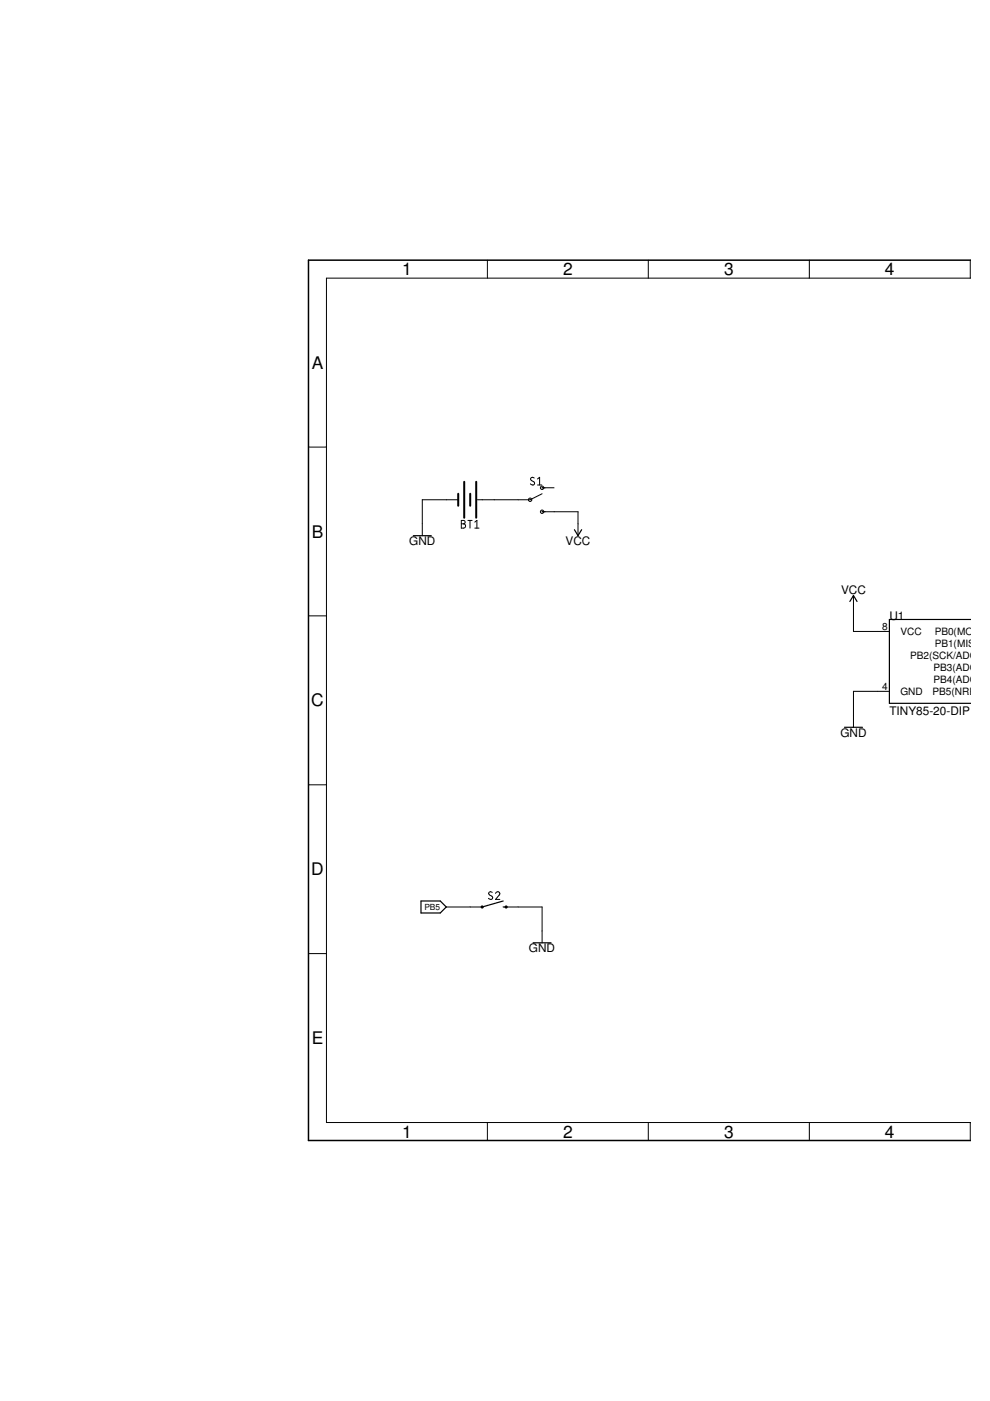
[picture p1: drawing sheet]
<svg xmlns="http://www.w3.org/2000/svg" width="210mm" height="297mm" viewBox="0 0 210 297" stroke-linecap="round" stroke-linejoin="round" font-family="sans-serif">
<g fill="none" stroke="#000" stroke-width=".21">
<path d="M103.3 55.2v3.8M137.5 55.2v3.8M171.6 55.2v3.8M205.7 55.2v3.8M205.8 59h-136.6v179h136.6M65.4 94.8h3.8M97.2 106h-7.7v7.6M97.8 110.3h.5a.36 .36 0 0 1 .3 .4 .36 .36 0 0 1-.3 .4 .46 .46 0 0 1 .4 .4 .46 .46 0 0 1-.4 .5h-.5zM97.8 111.1h.5M99.2 110.3h.9M99.7 110.3v1.7M100.7 112h.9"/>
<path d="M100.7 110.7l.4-.4v1.7M113.3 101.3l-.2-.1a.38 .38 0 0 0-.5 .2 .38 .38 0 0 0 .1 .5l.5 .3a.44 .44 0 0 1-.1 .6 .44 .44 0 0 1-.6-.2M114 101.6l.4-.4v1.6M114 102.8h.9M114.9 104.7l-2.5 1.3h-11.2M114.9 108.5h7.7v5.1M114.9 103.4h2.6M65.4 130.6h3.8M181 126.3v7.6h7.6M188.6 146.6h-7.6v7.6M65.4 166.4h3.8M94.6 192.3h7.6"/>
<path d="M104.4 189.2l-.2-.1a.38 .38 0 0 0-.5 .1 .38 .38 0 0 0 .1 .5l.5 .3a.44 .44 0 0 1-.1 .7 .44 .44 0 0 1-.6-.2M105.1 189.4a.44 .44 0 0 1 .6-.3 .44 .44 0 0 1 .1 .7l-.7 .9h.9M107.3 192.3h7.6v7.6M65.4 202.2h3.8M103.3 238v3.8M137.5 238v3.8M171.6 238v3.8M205.7 238v3.8"/>
<circle cx="112.4" cy="106" r=".36"/>
<circle cx="114.9" cy="108.5" r=".36"/>
<circle cx="114.9" cy="103.4" r=".36"/>
</g>
<path d="M87.6 113.6h3.8M121.8 112.3l.8 1.3 .7-1.3M180.2 127.5l.8-1.2 .7 1.2M205.8 131.3h-17.2v17.8h17.2M179 154.2h3.9M89.3 191h4l1.3 1.3-1.3 1.3h-4zM106.7 192.3h.6M106.7 191l-4.5 1.3M113 199.9h3.8" fill="none" stroke="#000" stroke-width=".25"/>
<path d="M205.8 55.2h-140.4v186.6h140.4" fill="none" stroke="#000" stroke-width=".32"/>
<g fill="none" stroke="#000" stroke-width=".42">
<path d="M97.2 104.7v2.5M98.4 102.2v7.6M99.7 104.7v2.5M101 102.2v7.6"/>
<circle cx="102.2" cy="192.3" r=".13"/>
<circle cx="107.3" cy="192.3" r=".13"/>
</g>
<g font-size="3.7">
<text x="85.3" y="58.4">1</text>
<text x="119.4" y="58.4">2</text>
<text x="153.5" y="58.4">3</text>
<text x="187.6" y="58.4">4</text>
<text x="66.1" y="78.2">A</text>
<text x="66.1" y="114">B</text>
<text x="66" y="149.8">C</text>
<text x="66" y="185.6">D</text>
<text x="66.1" y="221.4">E</text>
<text x="85.3" y="241.2">1</text>
<text x="119.4" y="241.2">2</text>
<text x="153.5" y="241.2">3</text>
<text x="187.6" y="241.2">4</text>
</g>
<g font-size="2.5">
<text x="86.8" y="115.6">GND</text>
<text x="119.9" y="115.6">VCC</text>
<text x="178.3" y="126">VCC</text>
<text x="188.6" y="131.3">U1</text>
<text x="188.6" y="151.7">TINY85-20-DIP</text>
<text x="178.2" y="156.2">GND</text>
<text x="112.2" y="201.9">GND</text>
</g>
<g font-size="2.1">
<text x="187" y="133.5">8</text>
<text x="190.9" y="134.6">VCC</text>
<text x="198.2" y="137.2">PB1(MISO)</text>
<text x="198.2" y="134.6">PB0(MOSI)</text>
<text x="193" y="139.7">PB2(SCK/ADC1)</text>
<text x="197.9" y="142.3">PB3(ADC3)</text>
<text x="187" y="146.2">4</text>
<text x="190.9" y="147.3">GND</text>
<text x="197.7" y="147.3">PB5(NRES)</text>
<text x="197.9" y="144.8">PB4(ADC2)</text>
</g>
<text font-size="1.8" x="90" y="192.9">PB5</text>
</svg>
